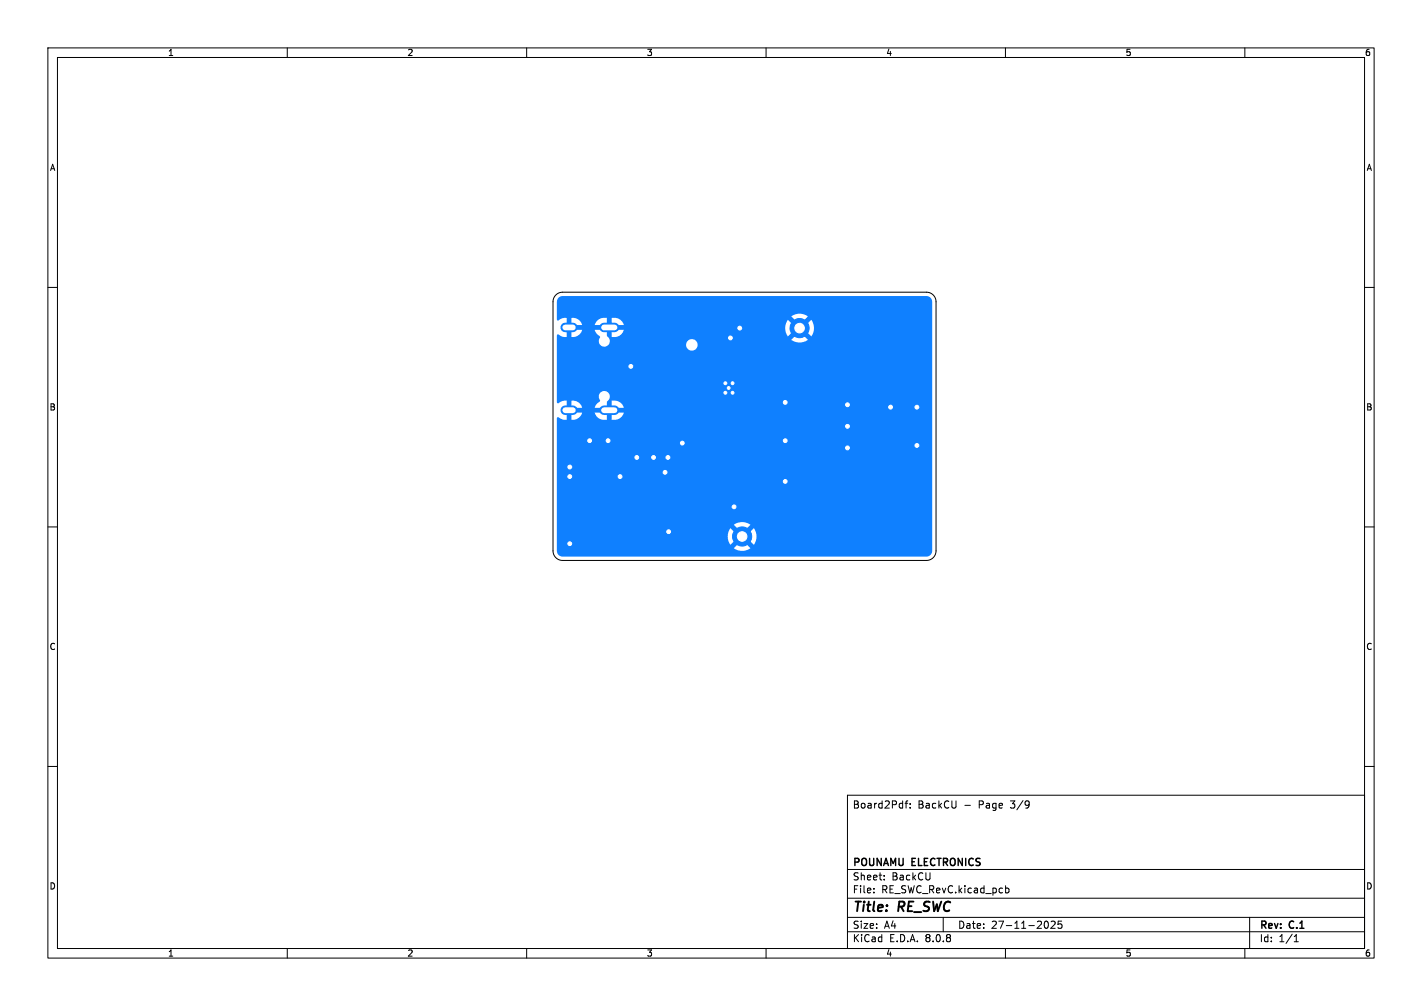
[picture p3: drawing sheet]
<svg xmlns="http://www.w3.org/2000/svg" width="297mm" height="210mm" viewBox="0 0 297 210" stroke-linecap="round" stroke-linejoin="round" font-family="sans-serif">
<g fill="none" stroke="#000" stroke-width=".21">
<path d="M10 10h277v190h-277zM12 12h273v186h-273zM60 10v2M110 10v2M160 10v2M210 10v2M260 10v2M10 60h2M285 60h2M10 110h2M285 110h2M10 160h2"/>
<path d="M285 160h2M177 166h108v32h-108zM189 167.7h.6M189.6 167.2l-.4 .2v1.3M190.1 168.6v.1M190.1 167.8v.1M214.8 167.3h.1a1.26 1.26 0 0 1-.2 1.3M215 167.8l-.2 .3M60 198v2M110 198v2M160 198v2M177 194.5h108"/>
<path d="M177 191.5h108M177 187.5h108M177 181.5h108M182.5 186.3v.1M182.5 185.5v.1M184.7 183.6v.1M184.7 182.8v.1M197 191.5v3M210 198v2M210 185.5l.5-.1 .2 .3-.1 .6h-.6M218.3 192.4l.2-.1a.8 .8 0 0 1 .5 .7 .8 .8 0 0 1-.5 .8l-.2-.1M219.5 192.4l.6-.1 .3 .4-.9 1.1h.9"/>
<path d="M221.7 192.3h-.7v.7l.2-.1h.5l.1 .3-.1 .5-.2 .1-.5-.1M260 198v2M261 191.5v6.5M270.3 196.6h.9M270.3 195.5l.4-.4v1.5"/>
</g>
<g fill="#0f80ff" stroke="#0f80ff" stroke-width=".21">
<circle cx="167" cy="68.5" r="2"/>
<circle cx="155" cy="112" r="2"/>
</g>
<path d="M118.1 68.4h1.6M126.2 68.4h2.2M118.1 85.6h1.6M126.2 85.6h2.2" fill="none" stroke="#0f80ff" stroke-width="2"/>
<g fill="#ececec" stroke="#ececec" stroke-width=".21">
<circle cx="153" cy="80" r=".45"/>
<circle cx="139.7" cy="111" r=".8"/>
<circle cx="129.5" cy="99.5" r=".8"/>
<circle cx="119" cy="97.5" r=".8"/>
<circle cx="177" cy="93.5" r=".8"/>
<circle cx="153" cy="82" r=".45"/>
<circle cx="151.5" cy="80" r=".45"/>
<circle cx="119" cy="113.5" r=".8"/>
<circle cx="152.6" cy="70.5" r=".8"/>
<circle cx="164" cy="92" r=".8"/>
<circle cx="154.5" cy="68.5" r=".8"/>
<circle cx="191.5" cy="85" r=".8"/>
<circle cx="138.9" cy="98.6" r=".8"/>
<circle cx="123.2" cy="92" r=".8"/>
<circle cx="164" cy="100.5" r=".8"/>
<circle cx="164" cy="84" r=".8"/>
<circle cx="177" cy="89" r=".8"/>
<circle cx="151.5" cy="82" r=".45"/>
<circle cx="153.3" cy="105.8" r=".8"/>
<circle cx="133" cy="95.5" r=".8"/>
<circle cx="127" cy="92" r=".8"/>
<circle cx="152.2" cy="81" r=".45"/>
<circle cx="139.5" cy="95.5" r=".8"/>
<circle cx="119" cy="99.5" r=".8"/>
<circle cx="131.8" cy="76.5" r=".8"/>
<circle cx="142.5" cy="92.5" r=".8"/>
<circle cx="186" cy="85" r=".8"/>
<circle cx="177" cy="84.5" r=".8"/>
<circle cx="191.5" cy="93" r=".8"/>
<circle cx="136.5" cy="95.5" r=".8"/>
</g>
<path d="M116.6 62.2l.4-.3 .5-.1h75.9a1.21 1.21 0 0 1 1.3 1.2v5.5h-24.7l-.1-1-.4-.7-1.5 1.4-.4-.5-.3-.2 1.4-1.5h-.1a2.99 2.99 0 0 0-3.3 0l1.4 1.5-.3 .2-.4 .5-1.4-1.4-.5 1.1h-33.8l-.7-1.1-1-.4h-.8v1.4h-1v-1.4a2.11 2.11 0 0 0-2.6 1.5h1.6a.6 .6 0 0 0 0 1h-1.6l.4 .7 .7 .6v.3a1.17 1.17 0 0 0 .3 1.7 1.17 1.17 0 0 0 1.6-.4 1.17 1.17 0 0 0-.4-1.6v-1.2h1v1.4a2.11 2.11 0 0 0 2.5-1.5l-1.6-.1a.6 .6 0 0 0 0-.9h35.4l-.1 1.1 .6 1.2 1.4-1.4 .2 .3 .5 .4-1.4 1.4 .1 .1a2.99 2.99 0 0 0 3.3-.1l-1.4-1.4 .3-.2 .4-.5 1.5 1.4 .4-.7 .1-1h24.7v3.3h-49a1.21 1.21 0 0 0-1.8-.8 1.21 1.21 0 0 0 0 2 1.21 1.21 0 0 0 1.8-.8v-.4h49v13.3h-64.4a2.11 2.11 0 0 0-2.5-1.5v1.4h-1v-1.2a1.18 1.18 0 0 0 .4-1.7 1.18 1.18 0 0 0-1.8-.2 1.18 1.18 0 0 0-.1 1.7l-.7 .8-.4 .7 1.6 .1a.6 .6 0 0 0 0 .9h-1.6l.7 1.1 1.1 .4h.8v-1.4h1v1.4a2.11 2.11 0 0 0 2.5-1.5h-1.6a.6 .6 0 0 0 0-1h66v26.9h-36.7l-.1-1-.4-.7-1.5 1.4-.2-.3-.5-.4 1.4-1.5h-.1a2.99 2.99 0 0 0-3.3 0l1.4 1.5-.3 .2-.4 .5-1.4-1.4-.2 .3a2.99 2.99 0 0 0 .2 3.1l1.4-1.4 .4 .5 .3 .2-1.4 1.4 .1 .1a2.99 2.99 0 0 0 3.3-.1l-1.4-1.4 .5-.4 .2-.3 1.5 1.4 .4-.7 .1-1h36.7v3.3l-.5 .6-.7 .3h-76.3l-.6-.5-.3-.7v-27.7l.2-.2 .3 .1a2.08 2.08 0 0 0 1.6 .4v-1.4h1v1.4h.5l1-.4 .7-1.1h-1.6a.6 .6 0 0 0 0-1h1.6l-.7-1-1-.5h-.5v1.4h-1v-1.4a2.38 2.38 0 0 0-1.8 .6l-.3-.2v-14l.2-.2 .3 .1a2.08 2.08 0 0 0 1.6 .5v-1.4h1v1.4h.5l1-.5 .7-1h-1.6a.6 .6 0 0 0 0-1h1.6l-.7-1.1-1-.4h-.5v1.4h-1v-1.4a2.38 2.38 0 0 0-1.8 .5l-.3-.2v-3.7z" fill="#0f80ff"/>
<g fill="#fff" stroke="#fff" stroke-width=".21">
<circle cx="153" cy="80" r=".3"/>
<circle cx="139.7" cy="111" r=".4"/>
<circle cx="129.5" cy="99.5" r=".4"/>
<circle cx="119" cy="97.5" r=".4"/>
<circle cx="177" cy="93.5" r=".4"/>
<circle cx="153" cy="82" r=".3"/>
<circle cx="151.5" cy="80" r=".3"/>
<circle cx="119" cy="113.5" r=".4"/>
<circle cx="152.6" cy="70.5" r=".4"/>
<circle cx="164" cy="92" r=".4"/>
<circle cx="154.5" cy="68.5" r=".4"/>
<circle cx="191.5" cy="85" r=".4"/>
<circle cx="138.9" cy="98.6" r=".4"/>
<circle cx="123.2" cy="92" r=".4"/>
<circle cx="164" cy="100.5" r=".4"/>
<circle cx="164" cy="84" r=".4"/>
<circle cx="177" cy="89" r=".4"/>
<circle cx="151.5" cy="82" r=".3"/>
<circle cx="153.3" cy="105.8" r=".4"/>
<circle cx="133" cy="95.5" r=".4"/>
<circle cx="127" cy="92" r=".4"/>
<circle cx="152.2" cy="81" r=".3"/>
<circle cx="139.5" cy="95.5" r=".4"/>
<circle cx="119" cy="99.5" r=".4"/>
<circle cx="131.8" cy="76.5" r=".4"/>
<circle cx="142.5" cy="92.5" r=".4"/>
<circle cx="186" cy="85" r=".4"/>
<circle cx="177" cy="84.5" r=".4"/>
<circle cx="191.5" cy="93" r=".4"/>
<circle cx="136.5" cy="95.5" r=".4"/>
<circle cx="144.5" cy="72" r=".8"/>
<circle cx="167" cy="68.5" r="1"/>
<circle cx="126.2" cy="71.2" r=".75"/>
<circle cx="126.2" cy="82.8" r=".75"/>
<circle cx="155" cy="112" r="1"/>
</g>
<path d="M118.1 68.4h1.6M126.2 68.4h2.2M118.1 85.6h1.6M126.2 85.6h2.2" fill="none" stroke="#fff" stroke-width="1.2"/>
<path d="M116.1 61.6l.7-.5 .7-.1h76a2 2 0 0 1 2 2v52a2 2 0 0 1-2 2h-76a2 2 0 0 1-2-2v-52l.1-.7z" fill="none" stroke="#000" stroke-width=".21"/>
<g font-size="2.8">
<text x="178" y="190.9">Title:</text>
<text x="187.7" y="190.9">RE_SWC</text>
</g>
<g font-size="2.1">
<text x="178" y="169">Board2Pdf:</text>
<text x="191.7" y="169">BackCU</text>
<text x="201.4" y="169">-</text>
<text x="204.5" y="169">Page</text>
<text x="211.3" y="169">3/9</text>
<text x="178" y="184">Sheet:</text>
<text x="178" y="181.2">POUNAMU</text>
<text x="186.2" y="184">BackCU</text>
<text x="190.5" y="181.2">ELECTRONICS</text>
<text x="178" y="186.7">File:</text>
<text x="184.1" y="186.7">RE_SWC_RevC.kicad_pcb</text>
<text x="178" y="196.9">KiCad</text>
<text x="178" y="194.1">Size:</text>
<text x="184.7" y="194.1">A4</text>
<text x="185.7" y="196.9">E.D.A.</text>
<text x="193.3" y="196.9">8.0.8</text>
<text x="200" y="194.1">Date:</text>
<text x="207" y="194.1">27-11-2025</text>
<text x="263" y="194.3">Rev:</text>
<text x="263" y="196.9">Id:</text>
<text x="267.1" y="196.9">1/1</text>
<text x="269.4" y="194.3">C.1</text>
</g>
<g font-size="1.8">
<text x="35" y="11.9">1</text>
<text x="85" y="11.9">2</text>
<text x="135" y="11.9">3</text>
<text x="185" y="11.9">4</text>
<text x="235" y="11.9">5</text>
<text x="285" y="11.9">6</text>
<text x="10.3" y="35.9">A</text>
<text x="285.4" y="35.9">A</text>
<text x="10.3" y="85.9">B</text>
<text x="285.3" y="85.9">B</text>
<text x="10.3" y="135.9">C</text>
<text x="285.3" y="135.9">C</text>
<text x="10.3" y="185.9">D</text>
<text x="285.3" y="185.9">D</text>
<text x="35" y="199.9">1</text>
<text x="85" y="199.9">2</text>
<text x="135" y="199.9">3</text>
<text x="185" y="199.9">4</text>
<text x="235" y="199.9">5</text>
<text x="285" y="199.9">6</text>
</g>
</svg>
